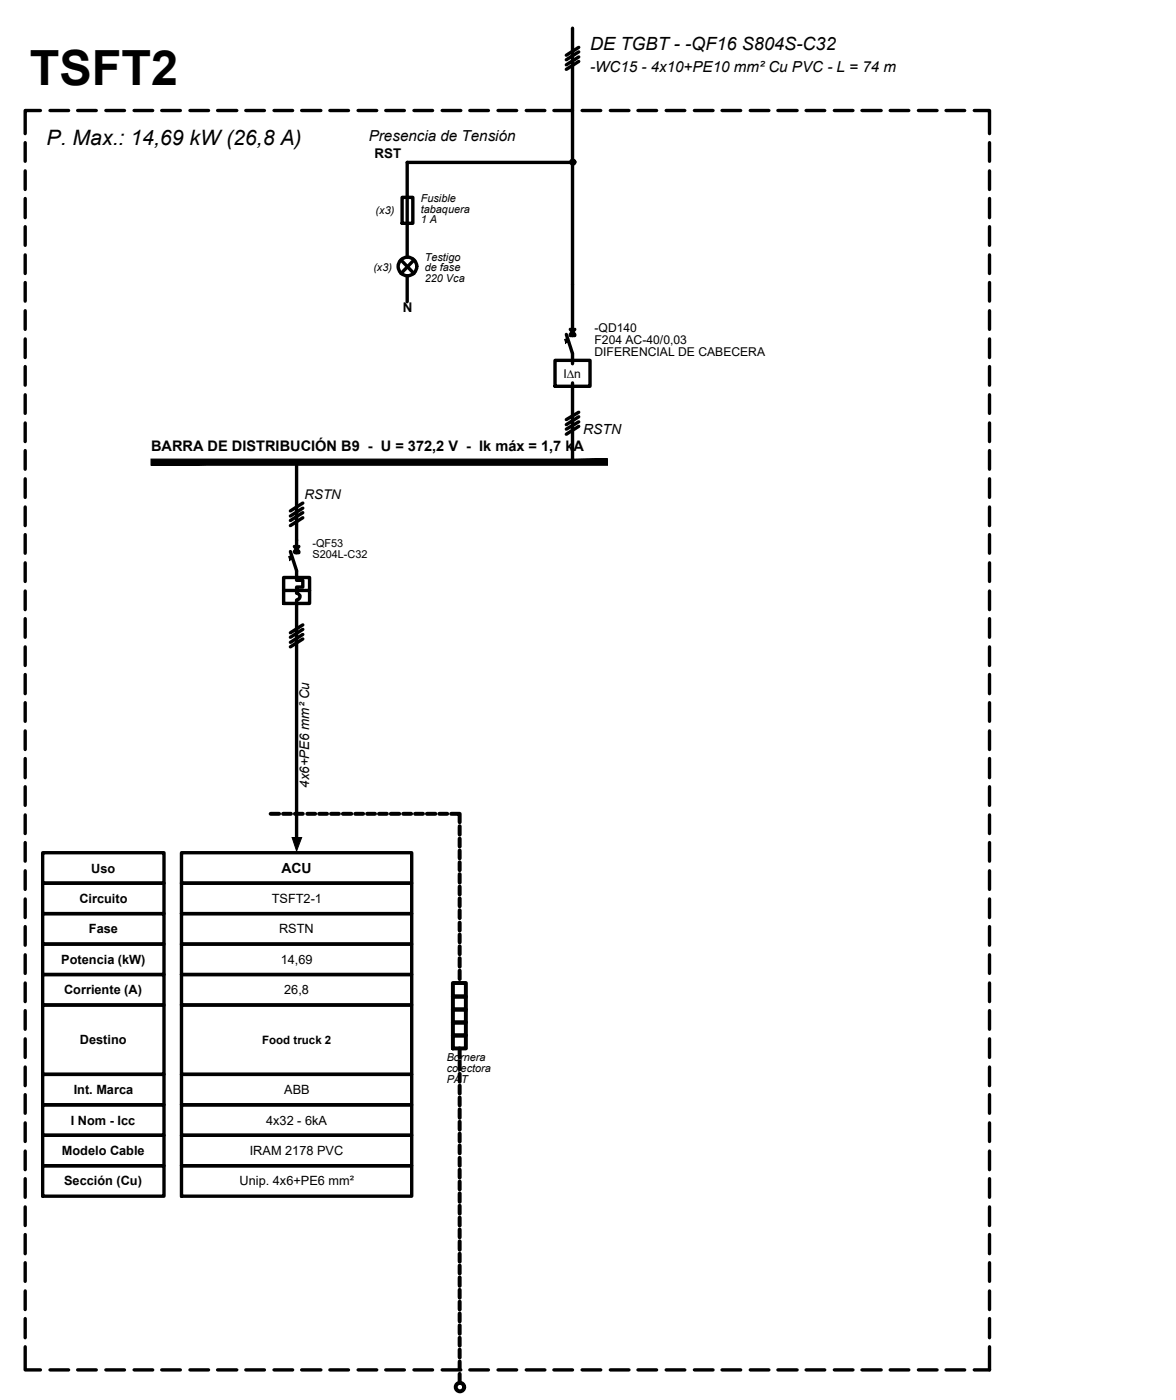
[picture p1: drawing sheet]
<svg xmlns="http://www.w3.org/2000/svg" width="88mm" height="105mm" viewBox="0 0 88 105" stroke-linecap="round" stroke-linejoin="round" font-family="sans-serif">
<!-- layer: UNI-MARCO -->
<g fill="none" stroke="#000" stroke-width=".25">
<path d="M1.9 10.7v1.4M1.9 12.8v1.4M1.9 14.9v1.4M1.9 17v1.4M1.9 19.1v1.4M3 8.3h-1.1v1.7M3.8 8.3h1.3M5.8 8.3h1.4M7.9 8.3h1.4M10.1 8.3h1.4M12.1 8.3h1.4M14.3 8.3h1.3"/>
<path d="M16.3 8.3h1.5M18.4 8.3h1.4M20.6 8.3h1.4M22.6 8.3h1.5M24.7 8.3h1.4M26.9 8.3h1.4M28.9 8.3h1.4M31.1 8.3h1.4M33.2 8.3h1.4M35.2 8.3h1.4M37.4 8.3h1.4M39.5 8.3h1.4"/>
<path d="M41.6 8.3h1.4M43.7 8.3h1.4M45.8 8.3h1.4M47.9 8.3h1.4M50 8.3h1.4M52.1 8.3h1.4M54.2 8.3h1.4M56.3 8.3h1.4M58.4 8.3h1.4M60.5 8.3h1.4M62.6 8.3h1.4M64.7 8.3h1.4"/>
<path d="M66.8 8.3h1.4M68.9 8.3h1.4M71 8.3h1.4M73.1 8.3h1.1v1.7M74.2 10.7v1.4M74.2 12.8v1.4M74.2 14.9v1.4M74.2 17v1.4M74.2 19.1v1.4M1.9 21.2v1.4M1.9 23.3v1.4M1.9 25.4v1.4"/>
<path d="M1.9 27.5v1.4M1.9 29.6v1.4M1.9 31.7v1.4M1.9 33.8v1.4M1.9 35.9v1.4M1.9 38.1v1.4M74.2 21.2v1.4M74.2 23.3v1.4M74.2 25.4v1.4M74.2 27.5v1.4M74.2 29.6v1.4M74.2 31.7v1.4"/>
<path d="M74.2 33.8v1.4M74.2 35.9v1.4M74.2 38.1v1.4M1.9 40.1v1.4M1.9 42.2v1.4M1.9 44.4v1.4M1.9 46.4v1.4M1.9 48.6v1.4M1.9 50.6v1.5M1.9 52.7v1.4M1.9 54.9v1.4M1.9 56.9v1.5"/>
<path d="M1.9 59.1v1.4M74.2 40.1v1.4M74.2 42.2v1.4M74.2 44.4v1.4M74.2 46.4v1.4M74.2 48.6v1.4M74.2 50.6v1.5M74.2 52.7v1.4M74.2 54.9v1.4M74.2 56.9v1.5M74.2 59.1v1.4M1.9 61.2v1.4"/>
<path d="M1.9 63.2v1.4M1.9 65.4v1.4M1.9 67.5v1.4M1.9 69.6v1.3M1.9 71.7v1.4M1.9 73.8v1.4M1.9 75.9v1.4M1.9 78v1.4M74.2 61.2v1.4M74.2 63.2v1.4M74.2 65.4v1.4M74.2 67.5v1.4"/>
<path d="M74.2 69.6v1.3M74.2 71.7v1.4M74.2 73.8v1.4M74.2 75.9v1.4M74.2 78v1.4M1.9 80.1v1.4M1.9 82.2v1.4M1.9 84.3v1.4M1.9 86.4v1.4M1.9 88.5v1.4M1.9 90.6v1.4M1.9 92.7v1.4"/>
<path d="M1.9 94.8v1.4M1.9 96.9v1.4M1.9 99v1.4M74.2 80.1v1.4M74.2 82.2v1.4M74.2 84.3v1.4M74.2 86.4v1.4M74.2 88.5v1.4M74.2 90.6v1.4M74.2 92.7v1.4M74.2 94.8v1.4M74.2 96.9v1.4"/>
<path d="M74.2 99v1.4M1.9 101.1v1.7h1.1M3.8 102.8h1.3M5.8 102.8h1.4M7.9 102.8h1.4M10.1 102.8h1.4M12.1 102.8h1.4M14.3 102.8h1.3M16.3 102.8h1.5M18.4 102.8h1.4M20.6 102.8h1.4M22.6 102.8h1.5"/>
<path d="M24.7 102.8h1.4M26.9 102.8h1.4M28.9 102.8h1.4M31.1 102.8h1.4M33.2 102.8h1.4M35.2 102.8h1.4M37.4 102.8h1.4M39.5 102.8h1.4M41.6 102.8h1.4M43.7 102.8h1.4M45.8 102.8h1.4M47.9 102.8h1.4"/>
<path d="M50 102.8h1.4M52.1 102.8h1.4M54.2 102.8h1.4M56.3 102.8h1.4M58.4 102.8h1.4M60.5 102.8h1.4M62.6 102.8h1.4M64.7 102.8h1.4M66.8 102.8h1.4M68.9 102.8h1.4M71 102.8h1.4M74.2 101.1v1.7h-1.1"/>
</g>
<!-- layer: UNI-LIN -->
<g fill="none" stroke="#000" stroke-width=".25">
<path d="M30.1 19.5l1 1M30.2 14.8h.8v2h-.8zM31.1 19.5l-1 1M43 12.2h-12.5v7.1M43 2.1v23.1M43.4 4.6l-.9 .6M43.4 4.3l-.9 .6M43.4 3.9l-.9 .6M43.4 3.6l-.9 .5M22.3 34.7v6.8M22.7 38.9l-.9 .6M22.7 38.5l-.9 .6"/>
<path d="M22.7 38.1l-.9 .6M22.7 37.8l-.9 .6M30.5 20.7v1.9M41.6 27h2.7v2h-2.7zM42.5 25.1l.5 1.4v.8M42.8 24.7l.3 .4M42.8 25.2h.3M43 28.7v6M43.1 24.7l-.3 .4M43.4 32l-.9 .6M43.4 31.7l-.9 .5M43.4 31.3l-.9 .6"/>
<path d="M43.4 30.9l-.9 .6M21.3 43.3h1.9v2h-1.9zM21.3 44.3h1.9M21.8 41.4l.5 1.4v.8h.4v.5h-.4v.4a.25 .25 0 0 1 .2 .3 .25 .25 0 0 1-.2 .2v18M22.1 41l.3 .4M22.1 41.5h.3M22.4 41l-.3 .4M22.7 48l-.9 .6M22.7 47.6l-.9 .6M22.7 47.2l-.9 .6M22.7 46.9l-.9 .6"/>
<circle cx="43" cy="12.2" r=".15"/>
<circle cx="30.6" cy="20" r=".7"/>
</g>
<g fill="#000" stroke="#000" stroke-width=".08">
<path d="M21.9 62.9h.7l-.3 1z"/>
<path d="M42.6 25.4l.1 .3h-.3zM42.4 25.5v.2l.2-.3z"/>
<path d="M21.9 41.7l.1 .3h-.3zM21.7 41.8v.2l.2-.3z"/>
</g>
<!-- layer: UNI-BARRA -->
<path d="M11.3 34.5v.4l34.3-.4zM11.3 34.9l34.3-.4v.4z" fill="#000" stroke="#000" stroke-width=".08"/>
<!-- layer: UNI-TABLA -->
<g fill="none" stroke="#000" stroke-width=".25">
<path d="M3.2 64h9.1v2.3h-9.1zM3.2 66.3h9.1v2.3h-9.1zM3.2 68.6h9.1v2.3h-9.1zM3.2 70.9h9.1v2.3h-9.1zM3.2 73.2h9.1v2.2h-9.1zM3.2 75.4h9.1v5.2h-9.1zM13.6 64h17.3v2.3h-17.3zM13.6 66.3h17.3v2.3h-17.3zM13.6 68.6h17.3v2.3h-17.3zM13.6 70.9h17.3v2.3h-17.3zM13.6 73.2h17.3v2.2h-17.3zM13.6 75.4h17.3v5.2h-17.3z"/>
<path d="M3.2 80.6h9.1v2.3h-9.1zM3.2 82.9h9.1v2.3h-9.1zM3.2 85.2h9.1v2.3h-9.1zM3.2 87.5h9.1v2.3h-9.1zM13.6 80.6h17.3v2.3h-17.3zM13.6 82.9h17.3v2.3h-17.3zM13.6 85.2h17.3v2.3h-17.3zM13.6 87.5h17.3v2.3h-17.3z"/>
</g>
<!-- layer: UNI-PAT -->
<g fill="none" stroke="#000" stroke-width=".3">
<path d="M20.3 61.1h.6M21.2 61.1h.6M22.1 61.1h.6M23.1 61.1h.5M23.9 61.1h.6M24.8 61.1h.6M25.7 61.1h.7M26.7 61.1h.5M27.5 61.1h.6M28.4 61.1h.6M29.3 61.1h.7M30.3 61.1h.5"/>
<path d="M31.1 61.1h.6M32 61.1h.7M33 61.1h.6M33.9 61.1h.6v.6M34 77.7h1v1h-1zM34 76.7h1v1h-1zM34 75.8h1v.9h-1zM34 74.8h1v1h-1zM34 73.8h1v1h-1zM34.5 62v.7M34.5 62.9v.6M34.5 63.8v.6"/>
<path d="M34.5 64.7v.6M34.5 65.6v.7M34.5 66.5v.6M34.5 67.4v.6M34.5 68.3v.6M34.5 69.3v.5M34.5 70.1v.6M34.5 71v.6M34.5 71.9v.7M34.5 72.9v.6M34.5 78.7v.7M34.5 79.7v.6"/>
<path d="M34.5 80.6v.6M34.5 81.5v.6M34.5 82.4v.6M34.5 83.3v.6M34.5 84.2v.6M34.5 85.1v.6M34.5 86v.6M34.5 86.9v.6M34.5 87.8v.6M34.5 88.7v.6M34.5 89.6v.6M34.5 90.5v.6"/>
<path d="M34.5 91.4v.6M34.5 92.3v.6M34.5 93.2v.6M34.5 94.1v.6M34.5 95v.6M34.5 95.9v.6M34.5 96.8v.6M34.5 97.7v.6M34.5 98.6v.6M34.5 99.5v.6M34.5 100.4v.6M34.5 101.3v.6"/>
<path d="M34.5 102.2v.6M34.5 103.1v.7"/>
<circle cx="34.5" cy="104.1" r=".32"/>
</g>
<text font-size="3.6" x="2.2" y="6.3">TSFT2</text>
<text font-size="1.6" x="3.5" y="10.9">P. Max.: 14,69 kW (26,8 A)</text>
<text font-size="1.4" x="44.3" y="3.7">DE TGBT - -QF16 S804S-C32</text>
<g font-size="1.1">
<text x="44.3" y="5.4">-WC15 - 4x10+PE10 mm² Cu PVC - L = 74 m</text>
<text x="27.7" y="10.6">Presencia de Tensión</text>
<text x="11.3" y="33.9">BARRA DE DISTRIBUCIÓN B9 - U = 372,2 V - Ik máx = 1,7 kA</text>
</g>
<g font-size="1">
<text x="28.1" y="11.9">RST</text>
<text x="30.2" y="23.5">N</text>
<text x="43.8" y="32.6">RSTN</text>
<text x="22.8" y="37.5">RSTN</text>
<text x="23.2" y="59.1" transform="rotate(-90 23.2 59.1)">4x6+PE6 mm² Cu</text>
<text x="6.8" y="65.5">Uso</text>
<text x="21.1" y="65.5">ACU</text>
<text x="6" y="67.8">Circuito</text>
<text x="6.7" y="70.1">Fase</text>
<text x="20.4" y="67.8">TSFT2-1</text>
<text x="20.9" y="70.1">RSTN</text>
<text x="4.6" y="72.3">Potencia (kW)</text>
<text x="4.8" y="74.6">Corriente (A)</text>
<text x="21.1" y="72.3">14,69</text>
<text x="21.3" y="74.6">26,8</text>
<text x="5.5" y="82.1">Int. Marca</text>
<text x="6" y="78.4">Destino</text>
<text x="21.3" y="82.1">ABB</text>
<text x="4.6" y="86.7">Modelo Cable</text>
<text x="4.8" y="89">Sección (Cu)</text>
<text x="5.3" y="84.4">I Nom - Icc</text>
<text x="18" y="89">Unip. 4x6+PE6 mm²</text>
<text x="18.7" y="86.7">IRAM 2178 PVC</text>
<text x="20" y="84.4">4x32 - 6kA</text>
</g>
<g font-size=".9">
<text x="42.3" y="28.4">I∆n</text>
<text x="44.6" y="24.9">-QD140</text>
<text x="44.6" y="25.8">F204 AC-40/0,03</text>
<text x="44.6" y="26.8">DIFERENCIAL DE CABECERA</text>
<text x="19.7" y="78.4">Food truck 2</text>
</g>
<g font-size=".8">
<text x="28.2" y="16.1">(x3)</text>
<text x="31.6" y="15.2">Fusible</text>
<text x="31.6" y="16">tabaquera</text>
<text x="31.6" y="16.8">1 A</text>
<text x="28" y="20.3">(x3)</text>
<text x="31.9" y="19.6">Testigo</text>
<text x="31.9" y="20.4">de fase</text>
<text x="31.9" y="21.2">220 Vca</text>
<text x="23.4" y="41.1">-QF53</text>
<text x="23.4" y="41.9">S204L-C32</text>
<text x="33.5" y="79.7">Bornera</text>
<text x="33.5" y="80.5">colectora</text>
<text x="33.5" y="81.3">PAT</text>
</g>
</svg>
